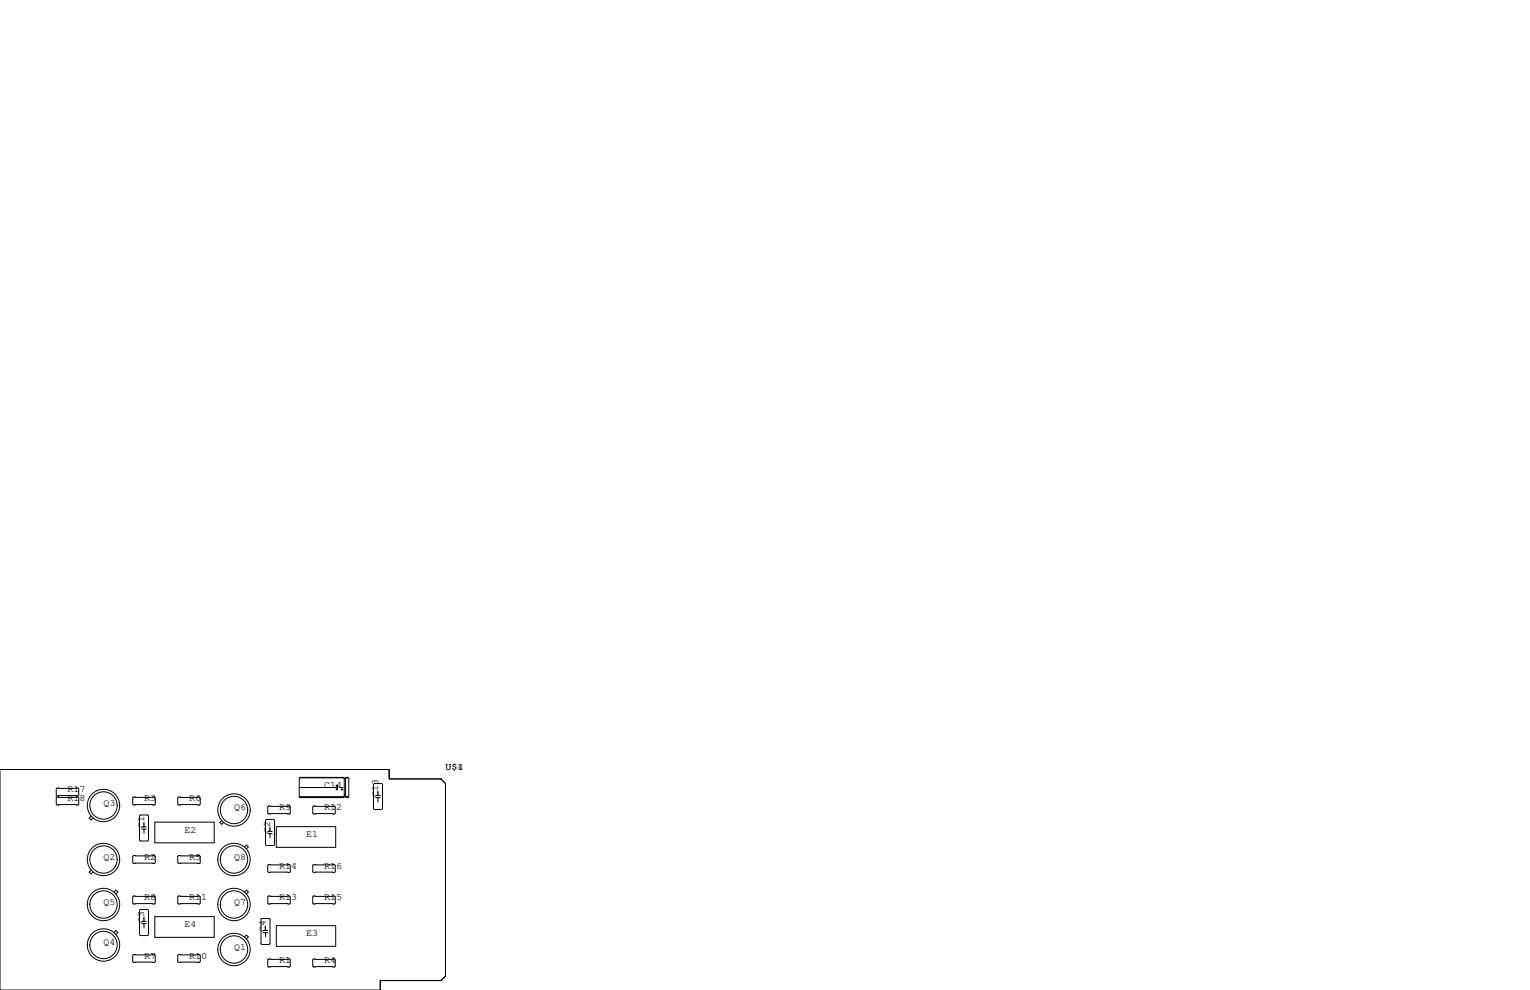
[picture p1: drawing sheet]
<svg xmlns="http://www.w3.org/2000/svg" width="432mm" height="279mm" viewBox="0 0 432 279" stroke-linecap="round" stroke-linejoin="round" font-family="sans-serif">
<g fill="none" stroke="#000" stroke-width=".28">
<path d="M0 217.2h109.9v2.6h14.6l1.2 1.3v54.4l-1.2 1.2h-17.2v2.7h-107.3zM84.6 219.5h12.4M96.9 219.4h-12.2l-.2 .2v5.3M96.9 219.4l.3 .2M96.9 219.4h-12.2M97.2 219.6v5.3l-.3 .2h-12.2l-.2-.2M97.2 219.6h.3M97.2 219.8h.3M97.2 219.7h.3M97.5 219.6v5.3l.3 .2h.4l.2-.2M97.7 219.5h.6M98.2 219.4l.2 .2v5.3"/>
<path d="M98.2 219.4h-.4l-.3 .2M98.2 219.4h-.4M16.1 224.9h5.9l.2 .3v1.7l-.2 .3h-5.9l-.2-.3v-1.7zM16.1 222.4h5.9l.2 .2v1.8l-.2 .3h-5.9l-.2-.3v-1.8zM25.7 230.3l-.5 .6 .5 .5 .5-.5M37.7 224.9h5.9l.2 .3v1.7l-.2 .3h-5.9l-.2-.3v-1.7zM39.6 230h2.1l.2 .3v6.8l-.2 .3h-2.1l-.2-.3v-6.8zM40 233.4h1.3M40 234h1.3M40.6 232.2v1.2M40.6 234v1.2M43.7 232h16.8v5.9h-16.8z"/>
<path d="M50.4 224.9h5.9l.2 .3v1.7l-.2 .3h-5.9l-.2-.3v-1.7zM62.5 231.6l-.5 .5 .5 .6 .6-.6M69 239l.5-.5 .6 .5-.6 .6M75.2 231.3h2l.3 .2v6.9l-.3 .2h-2l-.3-.2v-6.9zM75.6 234.6h1.2M75.6 235.3h1.2M75.8 227.5h5.9l.2 .2v1.8l-.2 .2h-5.9l-.2-.2v-1.8zM76.2 233.4v1.2M76.2 235.3v1.2M78 233.3h16.7v5.8h-16.7zM84.5 224.9h13.9M84.5 222.2h10.3"/>
<path d="M84.7 225h12.2M88.5 227.5h5.9l.2 .2v1.8l-.2 .2h-5.9l-.2-.2v-1.8zM94.9 221.6h.4v1.3h-.4zM95.9 222.2h.9M96.3 222.8h.5M96.5 222.6v.5M97.2 224.3h.3M97.3 224.7h.1M97.8 225h.4M105.7 221.1h2l.3 .3v6.8l-.3 .3h-2l-.3-.3v-6.8zM106 224.5h1.3M106 225.1h1.3"/>
<path d="M106.7 223.3v1.2M106.7 225.1v1.2M25.7 245.6l-.5 .5 .5 .5 .5-.5M32.2 251.7l.5-.5 .5 .5-.5 .6M37.5 253.1l.2-.2h5.9l.2 .2v1.8l-.2 .2h-5.9l-.2-.2zM37.7 241.4h5.9l.2 .3v1.8l-.2 .2h-5.9l-.2-.2v-1.8zM39.4 256.9l.2-.2h2.1l.2 .2v6.9l-.2 .2h-2.1l-.2-.2zM40.6 258.8v1.2M43.7 258.7h16.8v5.8h-16.8zM50.2 253.1l.2-.2h5.9l.2 .2v1.8l-.2 .2h-5.9l-.2-.2zM50.4 241.4h5.9l.2 .3v1.8l-.2 .2h-5.9l-.2-.2v-1.8zM69 251.7l.5-.5 .6 .5-.6 .6"/>
<path d="M73.7 259.5l.2-.3h2l.3 .3v6.8l-.3 .3h-2l-.2-.3zM75.6 253.1l.2-.2h5.9l.2 .2v1.8l-.2 .2h-5.9l-.2-.2zM75.8 244h5.9l.2 .2v1.8l-.2 .3h-5.9l-.2-.3v-1.8zM88.3 253.1l.2-.2h5.9l.2 .2v1.8l-.2 .2h-5.9l-.2-.2zM88.5 244h5.9l.2 .2v1.8l-.2 .3h-5.9l-.2-.3v-1.8zM32.2 263.2l.5-.6 .5 .6-.5 .5M37.5 269.6l.2-.2h5.9l.2 .2v1.8l-.2 .3h-5.9l-.2-.3zM40 260h1.3M40 260.7h1.3M40.6 260.7v1.2M50.2 269.6l.2-.2h5.9l.2 .2v1.8l-.2 .3h-5.9l-.2-.3zM69 264.4l.5-.5 .6 .5-.6 .6"/>
<path d="M74.3 262.6h1.3M74.3 263.2h1.3M74.9 261.4v1.2M74.9 263.2v1.2M75.6 270.9l.2-.3h5.9l.2 .3v1.8l-.2 .2h-5.9l-.2-.2zM78 261.2h16.7v5.9h-16.7zM88.3 270.9l.2-.3h5.9l.2 .3v1.8l-.2 .2h-5.9l-.2-.2z"/>
<circle cx="29.2" cy="227.3" r="3.9"/>
<circle cx="29.2" cy="227.3" r="4.6"/>
<circle cx="66" cy="228.6" r="3.9"/>
<circle cx="66" cy="228.6" r="4.6"/>
<circle cx="29.2" cy="242.6" r="4.6"/>
<circle cx="29.2" cy="242.6" r="3.9"/>
<circle cx="29.2" cy="255.3" r="3.9"/>
<circle cx="29.2" cy="255.3" r="4.6"/>
<circle cx="66" cy="242.6" r="3.9"/>
<circle cx="66" cy="242.6" r="4.6"/>
<circle cx="66" cy="255.3" r="3.9"/>
<circle cx="66" cy="255.3" r="4.6"/>
<circle cx="29.2" cy="266.7" r="3.9"/>
<circle cx="29.2" cy="266.7" r="4.6"/>
<circle cx="66" cy="268" r="3.9"/>
<circle cx="66" cy="268" r="4.6"/>
</g>
<g font-size="2.8">
<text x="125.7" y="217.2">U$1</text>
<text x="129.1" y="217.2">4</text>
<text x="19" y="226.1">R18</text>
<text x="19" y="223.5">R17</text>
<text x="29.2" y="227.3">Q3</text>
<text x="40.6" y="226.1">R3</text>
<text x="53.3" y="226.1">R6</text>
<text x="91.4" y="222.2">C14</text>
<text x="106.7" y="224.8" transform="rotate(-90 106.7 224.8)">C13</text>
<text x="40.6" y="233.7" transform="rotate(-90 40.6 233.7)">C1</text>
<text x="66" y="228.6">Q6</text>
<text x="78.7" y="228.6">R9</text>
<text x="91.4" y="228.6">R12</text>
<text x="52.1" y="234.9">E2</text>
<text x="76.2" y="234.9" transform="rotate(-90 76.2 234.9)">C2</text>
<text x="86.4" y="236.2">E1</text>
<text x="29.2" y="242.6">Q2</text>
<text x="40.6" y="242.6">R2</text>
<text x="53.3" y="242.6">R5</text>
<text x="66" y="242.6">Q8</text>
<text x="78.7" y="245.1">R14</text>
<text x="91.4" y="245.1">R16</text>
<text x="29.2" y="255.3">Q5</text>
<text x="40.6" y="254">R8</text>
<text x="53.3" y="254">R11</text>
<text x="66" y="255.3">Q7</text>
<text x="78.7" y="254">R13</text>
<text x="91.4" y="254">R15</text>
<text x="40.6" y="260.3" transform="rotate(-90 40.6 260.3)">C3</text>
<text x="52.1" y="261.6">E4</text>
<text x="74.9" y="262.9" transform="rotate(-90 74.9 262.9)">C4</text>
<text x="29.2" y="266.7">Q4</text>
<text x="66" y="268">Q1</text>
<text x="86.4" y="264.2">E3</text>
<text x="40.6" y="270.5">R7</text>
<text x="53.3" y="270.5">R10</text>
<text x="78.7" y="271.8">R1</text>
<text x="91.4" y="271.8">R4</text>
</g>
</svg>
